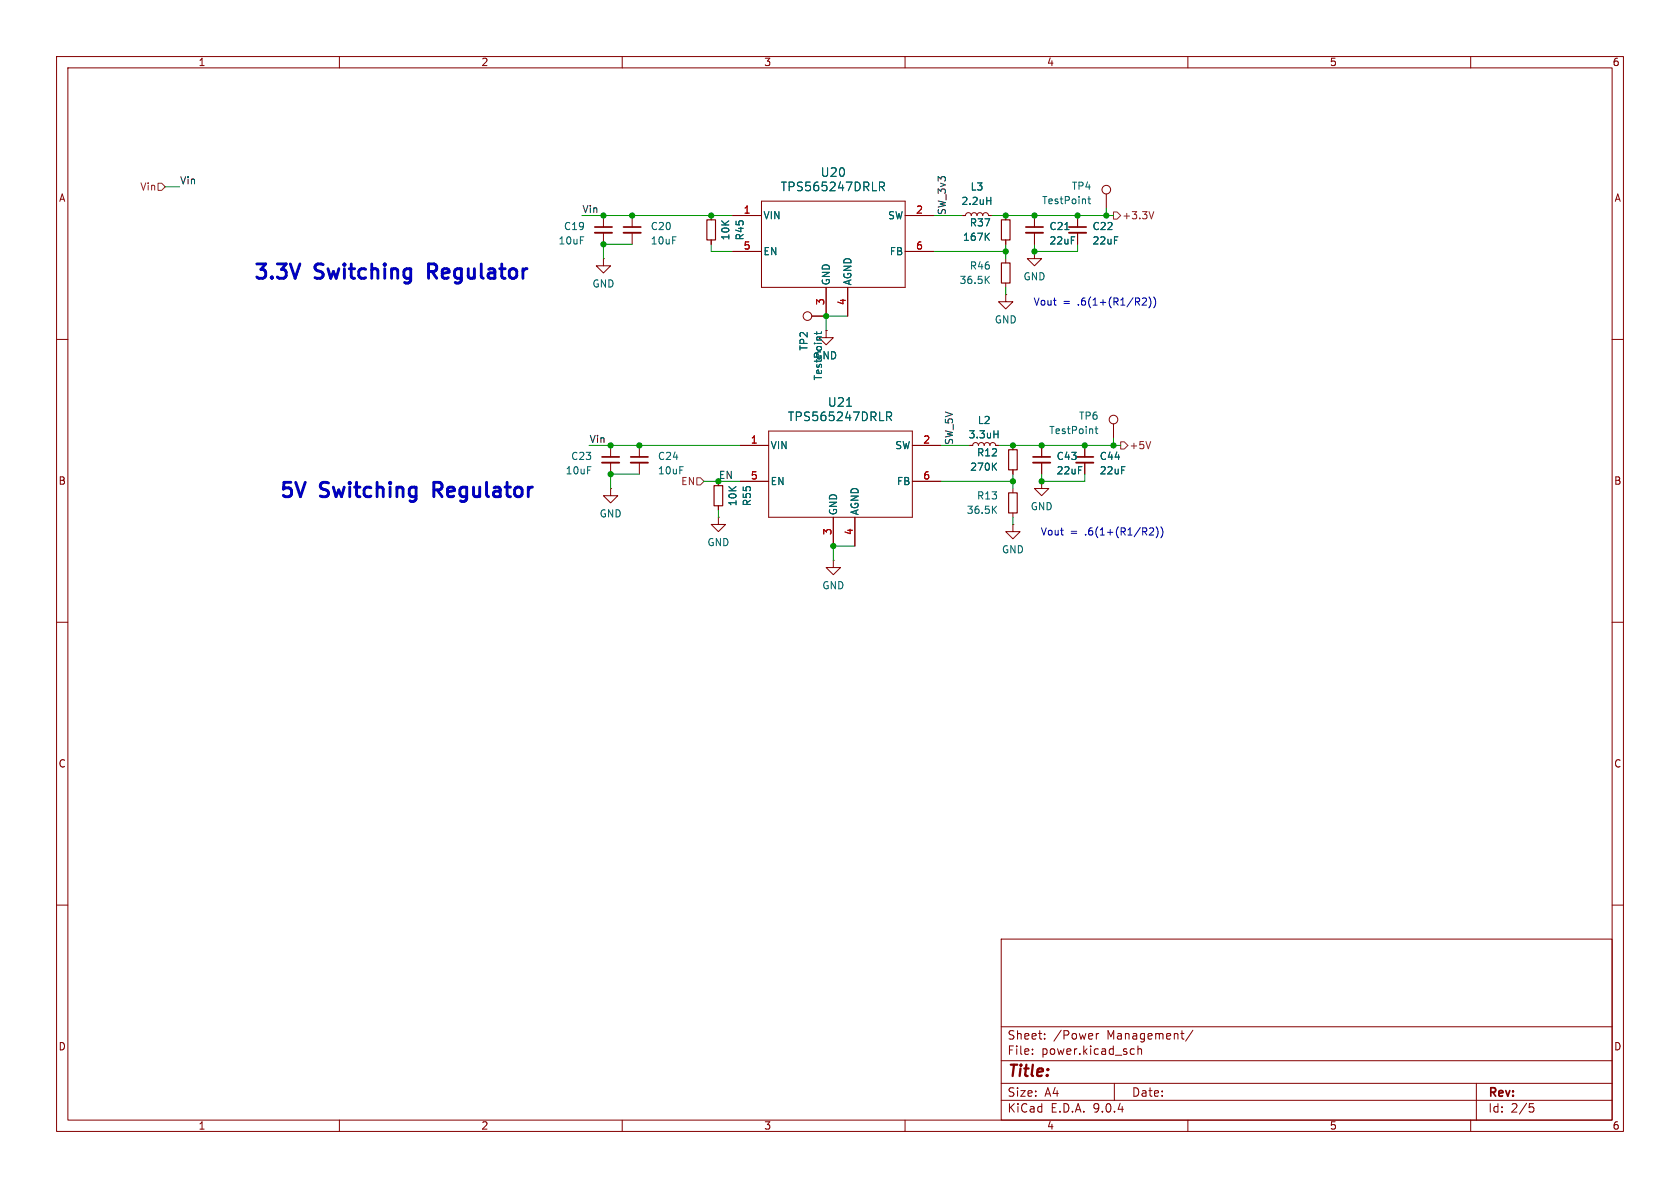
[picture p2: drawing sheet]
<svg xmlns="http://www.w3.org/2000/svg" width="297mm" height="210mm" viewBox="0 0 297 210" stroke-linecap="round" stroke-linejoin="round" font-family="sans-serif">
<g fill="none" stroke="#840000" stroke-width=".18">
<path d="M10 10h277v190h-277zM12 12h273v186h-273zM60 10v2M110 10v2M160 10v2M210 10v2M260 10v2M106.7 38.1v2M111.8 38.1v2M125.7 38.1v.8M129.5 38.1h5.1M134.6 35.6h25.4v15.2h-25.4z"/>
<path d="M160 38.1h5.1M170.2 38.1h.5l.1-.4 .4-.1 .4 .1 .1 .4 .2-.4 .3-.1 .4 .1 .1 .4 .2-.4 .3-.1 .4 .1 .1 .4 .2-.4 .3-.1 .4 .1 .2 .4h.5M177.8 38.1v.8M182.9 38.1v2M190.5 38.1v2M195.6 34.3v2.5M106.7 45.7v1.3h1.2l-1.2 1.3-1.3-1.3h1.3M106.7 45.7h.1M106.7 41.1v2.1M111.8 41.1v2.1M125.7 42.4v.8M129.5 44.5h5.1"/>
<path d="M146 58.4v1.3h1.3l-1.3 1.3-1.2-1.3h1.2M146 58.4h.1M146 50.8v5.1h-2.5M149.9 50.8v5.1M160 44.5h5.1M177.8 52.1v1.2h1.3l-1.3 1.3-1.3-1.3h1.3M177.8 52.1h.1M177.8 42.4v.8M177.8 45.7v.8M177.8 50v.8M182.9 44.5v1.2h1.2l-1.2 1.3-1.3-1.3h1.3M182.9 44.5h.1"/>
<path d="M182.9 41.1v2.1M190.5 41.1v2.1M10 60h2M107.9 78.7v2.1M113 78.7v2.1M130.8 78.7h5.1M135.9 76.2h25.4v15.2h-25.4zM161.3 78.7h5.1M171.4 78.7h.6l.1-.3 .4-.2 .3 .2 .2 .3 .1-.3 .4-.2 .3 .2 .2 .3 .1-.3 .4-.2 .4 .2 .1 .3 .2-.3 .3-.2 .4 .2 .1 .3h.5M179.1 78.7v.8M184.1 78.7v2.1M191.8 78.7v2.1"/>
<path d="M196.8 74.9v2.6M285 60h2M107.9 86.4v1.2h1.3l-1.3 1.3-1.2-1.3h1.2M107.9 86.4h.1M107.9 81.8v2M113 81.8v2M127 91.4v1.3h1.3l-1.3 1.3-1.3-1.3h1.3M127 91.4h.1M127 85.1v.8M127 89.4v.8M130.8 85.1h5.1M147.3 99.1v1.2h1.3l-1.3 1.3-1.3-1.3h1.3"/>
<path d="M147.3 99.1h.1M147.3 91.4v5.1M151.1 91.4v5.1M161.3 85.1h5.1M179.1 92.7v1.3h1.2l-1.2 1.3-1.3-1.3h1.3M179.1 92.7h.1M179.1 83.1v.7M179.1 86.4v.7M179.1 90.7v.7M184.1 85.1v1.3h1.3l-1.3 1.2-1.2-1.2h1.2M184.1 85.1h.1M184.1 81.8v2"/>
<path d="M191.8 81.8v2M10 110h2M285 110h2M10 160h2M177 166h108v32h-108zM285 160h2M60 198v2M110 198v2M160 198v2M177 194.5h108M177 191.5h108M177 187.5h108"/>
<path d="M177 181.5h108M182.5 186.3v.1M182.5 185.5v.1M184.7 183.6v.1M184.7 182.8v.1M193.8 182.7v1M194.2 182.7l-.2 .1-.2 .2M197 191.5v3M200.1 185.4l.4 .1M200.5 186.3l-.4 .1M201.2 185.5l.2-.1 .3 .1 .1 .9M201.2 184.9v1.5"/>
<path d="M208.7 182.7h.6M209.2 183.7h.1M210 198v2M210.9 182.1l-1.3 2M260 198v2M261 191.5v6.5M270.4 195.1h.7M270.5 195.7h.4l.3 .3-.2 .5-.5 .1"/>
<circle cx="195.6" cy="33.5" r=".76"/>
<circle cx="142.7" cy="55.9" r=".76"/>
<circle cx="196.8" cy="74.2" r=".76"/>
</g>
<g fill="none" stroke="#006464" stroke-width=".18">
<path d="M155.5 32.2h.6l.3 .3-.2 .4-.7 .1M155.8 33l.6 .7M174.4 35.5h.8M175.2 34.9v1.2M192.3 35.2h.5M192.5 34.7v1.1l.3 .2M144.4 58.7v.4M145.2 58.7l-.1 .3h-1.1M174.4 41.8l.5 .7M174.4 49.4l.5 .7M174.9 41.2l-.7 .7M174.9 48.8l-.7 .8"/>
<path d="M188.3 40.6h.7M149.7 71.8h.8M156.8 72.8h.5l.3 .3-.1 .5h-.7M157.1 73.6l.5 .8M175.7 76.7h.7M176.4 76.1v1.3M193.6 75.8h.5M193.8 75.4v1.1l.3 .2M175.6 90l.6 .7M175.6 82.4l.6 .7M176.2 89.5l-.7 .7M176.2 81.9l-.7 .7"/>
</g>
<path d="M125 38.9h1.5v3.5h-1.5zM177 38.9h1.6v3.5h-1.6zM177 46.5h1.6v3.5h-1.6zM178.3 79.5h1.5v3.6h-1.5zM126.2 85.9h1.6v3.5h-1.6zM178.3 87.1h1.5v3.6h-1.5z" fill="none" stroke="#840000" stroke-width=".2"/>
<path d="M105.2 40.1h3M110.2 40.1h3.1M181.4 40.1h3M189 40.1h3M106.4 80.8h3.1M111.5 80.8h3.1M182.6 80.8h3.1M190.2 80.8h3.1" fill="none" stroke="#840000" stroke-width=".3"/>
<path d="M105.2 41.1h3M110.2 41.1h3.1M181.4 41.1h3M189 41.1h3M106.4 81.8h3.1M111.5 81.8h3.1M182.6 81.8h3.1M190.2 81.8h3.1" fill="none" stroke="#840000" stroke-width=".33"/>
<path d="M27.9 32.4h.7l.6 .6-.6 .7h-.7zM196.8 37.5h.7l.6 .6-.6 .6h-.7zM204 37.4l-.4 1.3M198.1 78.1h.7l.6 .6-.6 .7h-.7zM203.4 78l-.4 1.3M123.2 84.5h.6l.7 .6-.7 .6h-.6z" fill="none" stroke="#725600" stroke-width=".18"/>
<g fill="none" stroke="#009600" stroke-width=".18">
<path d="M29.2 33h2.5M102.9 38.1h26.6M165.1 38.1h5.1M175.3 38.1h21.5M195.6 36.8v1.3M111.8 43.2h-5.1v2.5M125.7 43.2v1.3h3.8M149.9 55.9h-3.9v2.5M165.1 44.5h12.7M177.8 43.2v2.5M177.8 50.8v1.3M182.9 43.2v1.3h7.6v-1.3"/>
<path d="M104.1 78.7h26.7M166.4 78.7h5M176.5 78.7h21.6M196.8 77.5v1.2M113 83.8h-5.1v2.6M124.5 85.1h6.3M127 90.2v1.2M151.1 96.5h-3.8v2.6M166.4 85.1h12.7M179.1 83.8v2.6M179.1 91.4v1.3M184.1 83.8v1.3h7.7v-1.3"/>
</g>
<path d="M75.8 48h.9M76.7 46.7h-.9v2.5M76.7 86.6h1M77.7 85.3h-1v2.5" fill="none" stroke="#0000c2" stroke-width=".51"/>
<path d="M202 52.8l.4-.1 .3 .3-.8 .9h.8M203.1 52.5a1.46 1.46 0 0 1 0 1.9M204 52.5a1.46 1.46 0 0 1 0 1.9M203.2 93.4l.5-.1 .3 .4-.8 .9h.8M204.4 93.1a1.46 1.46 0 0 1 0 2M205.2 93.1a1.46 1.46 0 0 1 0 2" fill="none" stroke="#0000c2" stroke-width=".18"/>
<g fill="#009600" stroke="#009600" stroke-width=".18">
<circle cx="182.9" cy="44.5" r=".46"/>
<circle cx="195.6" cy="38.1" r=".46"/>
<circle cx="196.8" cy="78.7" r=".46"/>
<circle cx="191.8" cy="78.7" r=".46"/>
<circle cx="177.8" cy="38.1" r=".46"/>
<circle cx="177.8" cy="44.5" r=".46"/>
<circle cx="190.5" cy="38.1" r=".46"/>
<circle cx="182.9" cy="38.1" r=".46"/>
<circle cx="107.9" cy="83.8" r=".46"/>
<circle cx="107.9" cy="78.7" r=".46"/>
<circle cx="127" cy="85.1" r=".46"/>
<circle cx="111.8" cy="38.1" r=".46"/>
<circle cx="106.7" cy="43.2" r=".46"/>
<circle cx="113" cy="78.7" r=".46"/>
<circle cx="125.7" cy="38.1" r=".46"/>
<circle cx="106.7" cy="38.1" r=".46"/>
<circle cx="179.1" cy="85.1" r=".46"/>
<circle cx="184.1" cy="85.1" r=".46"/>
<circle cx="179.1" cy="78.7" r=".46"/>
<circle cx="184.1" cy="78.7" r=".46"/>
<circle cx="146" cy="55.9" r=".46"/>
<circle cx="147.3" cy="96.5" r=".46"/>
</g>
<g font-size="3.5" fill="#0000c2">
<text x="44.7" y="49.5">3.3V</text>
<text x="55.9" y="49.5">Switching</text>
<text x="76.9" y="49.5">Regulator</text>
<text x="49.3" y="88.1">5V</text>
<text x="56.8" y="88.1">Switching</text>
<text x="77.8" y="88.1">Regulator</text>
</g>
<text font-size="2.8" fill="#840000" x="178" y="190.9">Title:</text>
<g font-size="2.1" fill="#006464">
<text x="137.9" y="34">TPS565247DRLR</text>
<text x="145" y="31.5">U20</text>
<text x="139.2" y="74.7">TPS565247DRLR</text>
<text x="146.3" y="72.1">U21</text>
</g>
<g font-size="2.1" fill="#840000">
<text x="178" y="184">Sheet:</text>
<text x="186.2" y="184">/Power</text>
<text x="195.7" y="184">Management/</text>
<text x="178" y="186.7">File:</text>
<text x="184.1" y="186.7">power.kicad_sch</text>
<text x="178" y="196.9">KiCad</text>
<text x="178" y="194.1">Size:</text>
<text x="184.7" y="194.1">A4</text>
<text x="185.7" y="196.9">E.D.A.</text>
<text x="193.3" y="196.9">9.0.4</text>
<text x="200" y="194.1">Date:</text>
<text x="263" y="194.3">Rev:</text>
<text x="263" y="196.9">Id:</text>
<text x="267.1" y="196.9">2/5</text>
</g>
<g font-size="1.8" fill="#840000">
<text x="35" y="11.9">1</text>
<text x="85" y="11.9">2</text>
<text x="135" y="11.9">3</text>
<text x="185" y="11.9">4</text>
<text x="235" y="11.9">5</text>
<text x="285" y="11.9">6</text>
<text x="10.3" y="35.9">A</text>
<text x="285.3" y="35.9">A</text>
<text x="10.3" y="85.9">B</text>
<text x="285.3" y="85.9">B</text>
<text x="10.3" y="135.9">C</text>
<text x="285.3" y="135.9">C</text>
<text x="10.3" y="185.9">D</text>
<text x="285.3" y="185.9">D</text>
<text x="35" y="199.9">1</text>
<text x="85" y="199.9">2</text>
<text x="135" y="199.9">3</text>
<text x="185" y="199.9">4</text>
<text x="235" y="199.9">5</text>
<text x="285" y="199.9">6</text>
</g>
<g font-size="1.8" fill="#725600">
<text x="24.7" y="33.9">Vin</text>
<text x="198.3" y="39">+3.3V</text>
<text x="199.6" y="79.6">+5V</text>
<text x="120.3" y="86">EN</text>
</g>
<g font-size="1.8" fill="#0f0f0f">
<text x="31.7" y="32.7">Vin</text>
<text x="102.9" y="37.8">Vin</text>
<text x="167.3" y="38.1" transform="rotate(-90 167.3 38.1)">SW_3v3</text>
<text x="104.1" y="78.4">Vin</text>
<text x="168.6" y="78.7" transform="rotate(-90 168.6 78.7)">SW_5V</text>
<text x="127" y="84.7">EN</text>
</g>
<g font-size="1.8" fill="#006464">
<text x="171.5" y="33.9">L3</text>
<text x="189.4" y="33.8">TP4</text>
<text x="99.6" y="40.9">C19</text>
<text x="114.9" y="40.9">C20</text>
<text x="134.9" y="39">VIN</text>
<text x="156.9" y="39">SW</text>
<text x="169.9" y="36.4">2.2uH</text>
<text x="171.4" y="40.2">R37</text>
<text x="184.1" y="36.3">TestPoint</text>
<text x="185.4" y="40.9">C21</text>
<text x="193" y="40.9">C22</text>
<text x="98.6" y="43.4">10uF</text>
<text x="114.9" y="43.4">10uF</text>
<text x="129.1" y="42.6" transform="rotate(-90 129.1 42.6)">10K</text>
<text x="131.7" y="42.6" transform="rotate(-90 131.7 42.6)">R45</text>
<text x="134.9" y="45.3">EN</text>
<text x="157.2" y="45.3">FB</text>
<text x="170.1" y="42.8">167K</text>
<text x="171.4" y="47.9">R46</text>
<text x="185.4" y="43.4">22uF</text>
<text x="193" y="43.4">22uF</text>
<text x="104.6" y="51">GND</text>
<text x="146.9" y="50.5" transform="rotate(-90 146.9 50.5)">GND</text>
<text x="150.7" y="50.5" transform="rotate(-90 150.7 50.5)">AGND</text>
<text x="169.5" y="50.4">36.5K</text>
<text x="180.8" y="49.8">GND</text>
<text x="175.8" y="57.4">GND</text>
<text x="143" y="62.1" transform="rotate(-90 143 62.1)">TP2</text>
<text x="144" y="63.7">GND</text>
<text x="145.5" y="67.3" transform="rotate(-90 145.5 67.3)">TestPoint</text>
<text x="171.1" y="77.7">3.3uH</text>
<text x="172.8" y="75.2">L2</text>
<text x="185.4" y="76.9">TestPoint</text>
<text x="190.6" y="74.4">TP6</text>
<text x="100.9" y="81.5">C23</text>
<text x="116.2" y="81.5">C24</text>
<text x="136.1" y="79.6">VIN</text>
<text x="158.2" y="79.6">SW</text>
<text x="171.4" y="83.4">270K</text>
<text x="172.6" y="80.9">R12</text>
<text x="186.7" y="81.5">C43</text>
<text x="194.3" y="81.5">C44</text>
<text x="99.9" y="84.1">10uF</text>
<text x="116.2" y="84.1">10uF</text>
<text x="130.4" y="89.6" transform="rotate(-90 130.4 89.6)">10K</text>
<text x="132.9" y="89.6" transform="rotate(-90 132.9 89.6)">R55</text>
<text x="136.1" y="86">EN</text>
<text x="158.5" y="86">FB</text>
<text x="172.6" y="88.5">R13</text>
<text x="186.7" y="84.1">22uF</text>
<text x="194.3" y="84.1">22uF</text>
<text x="105.9" y="91.7">GND</text>
<text x="148.2" y="91.2" transform="rotate(-90 148.2 91.2)">GND</text>
<text x="152" y="91.2" transform="rotate(-90 152 91.2)">AGND</text>
<text x="170.8" y="91">36.5K</text>
<text x="182.1" y="90.4">GND</text>
<text x="125" y="96.7">GND</text>
<text x="177" y="98">GND</text>
<text x="145.3" y="104.4">GND</text>
</g>
<g font-size="1.8" fill="#a90000">
<text x="131.4" y="37.8">1</text>
<text x="161.9" y="37.8">2</text>
<text x="131.4" y="44.2">5</text>
<text x="161.9" y="44.2">6</text>
<text x="145.8" y="54" transform="rotate(-90 145.8 54)">3</text>
<text x="149.6" y="54" transform="rotate(-90 149.6 54)">4</text>
<text x="132.6" y="78.5">1</text>
<text x="163.1" y="78.5">2</text>
<text x="132.6" y="84.8">5</text>
<text x="163.1" y="84.8">6</text>
<text x="147.1" y="94.7" transform="rotate(-90 147.1 94.7)">3</text>
<text x="150.9" y="94.7" transform="rotate(-90 150.9 94.7)">4</text>
</g>
<g font-size="1.8" fill="#0000c2">
<text x="182.6" y="54.1">Vout</text>
<text x="187.9" y="54.1">=</text>
<text x="190.7" y="54.1">.6(1+(R1/R2))</text>
<text x="183.9" y="94.7">Vout</text>
<text x="189.2" y="94.7">=</text>
<text x="191.9" y="94.7">.6(1+(R1/R2))</text>
</g>
</svg>
